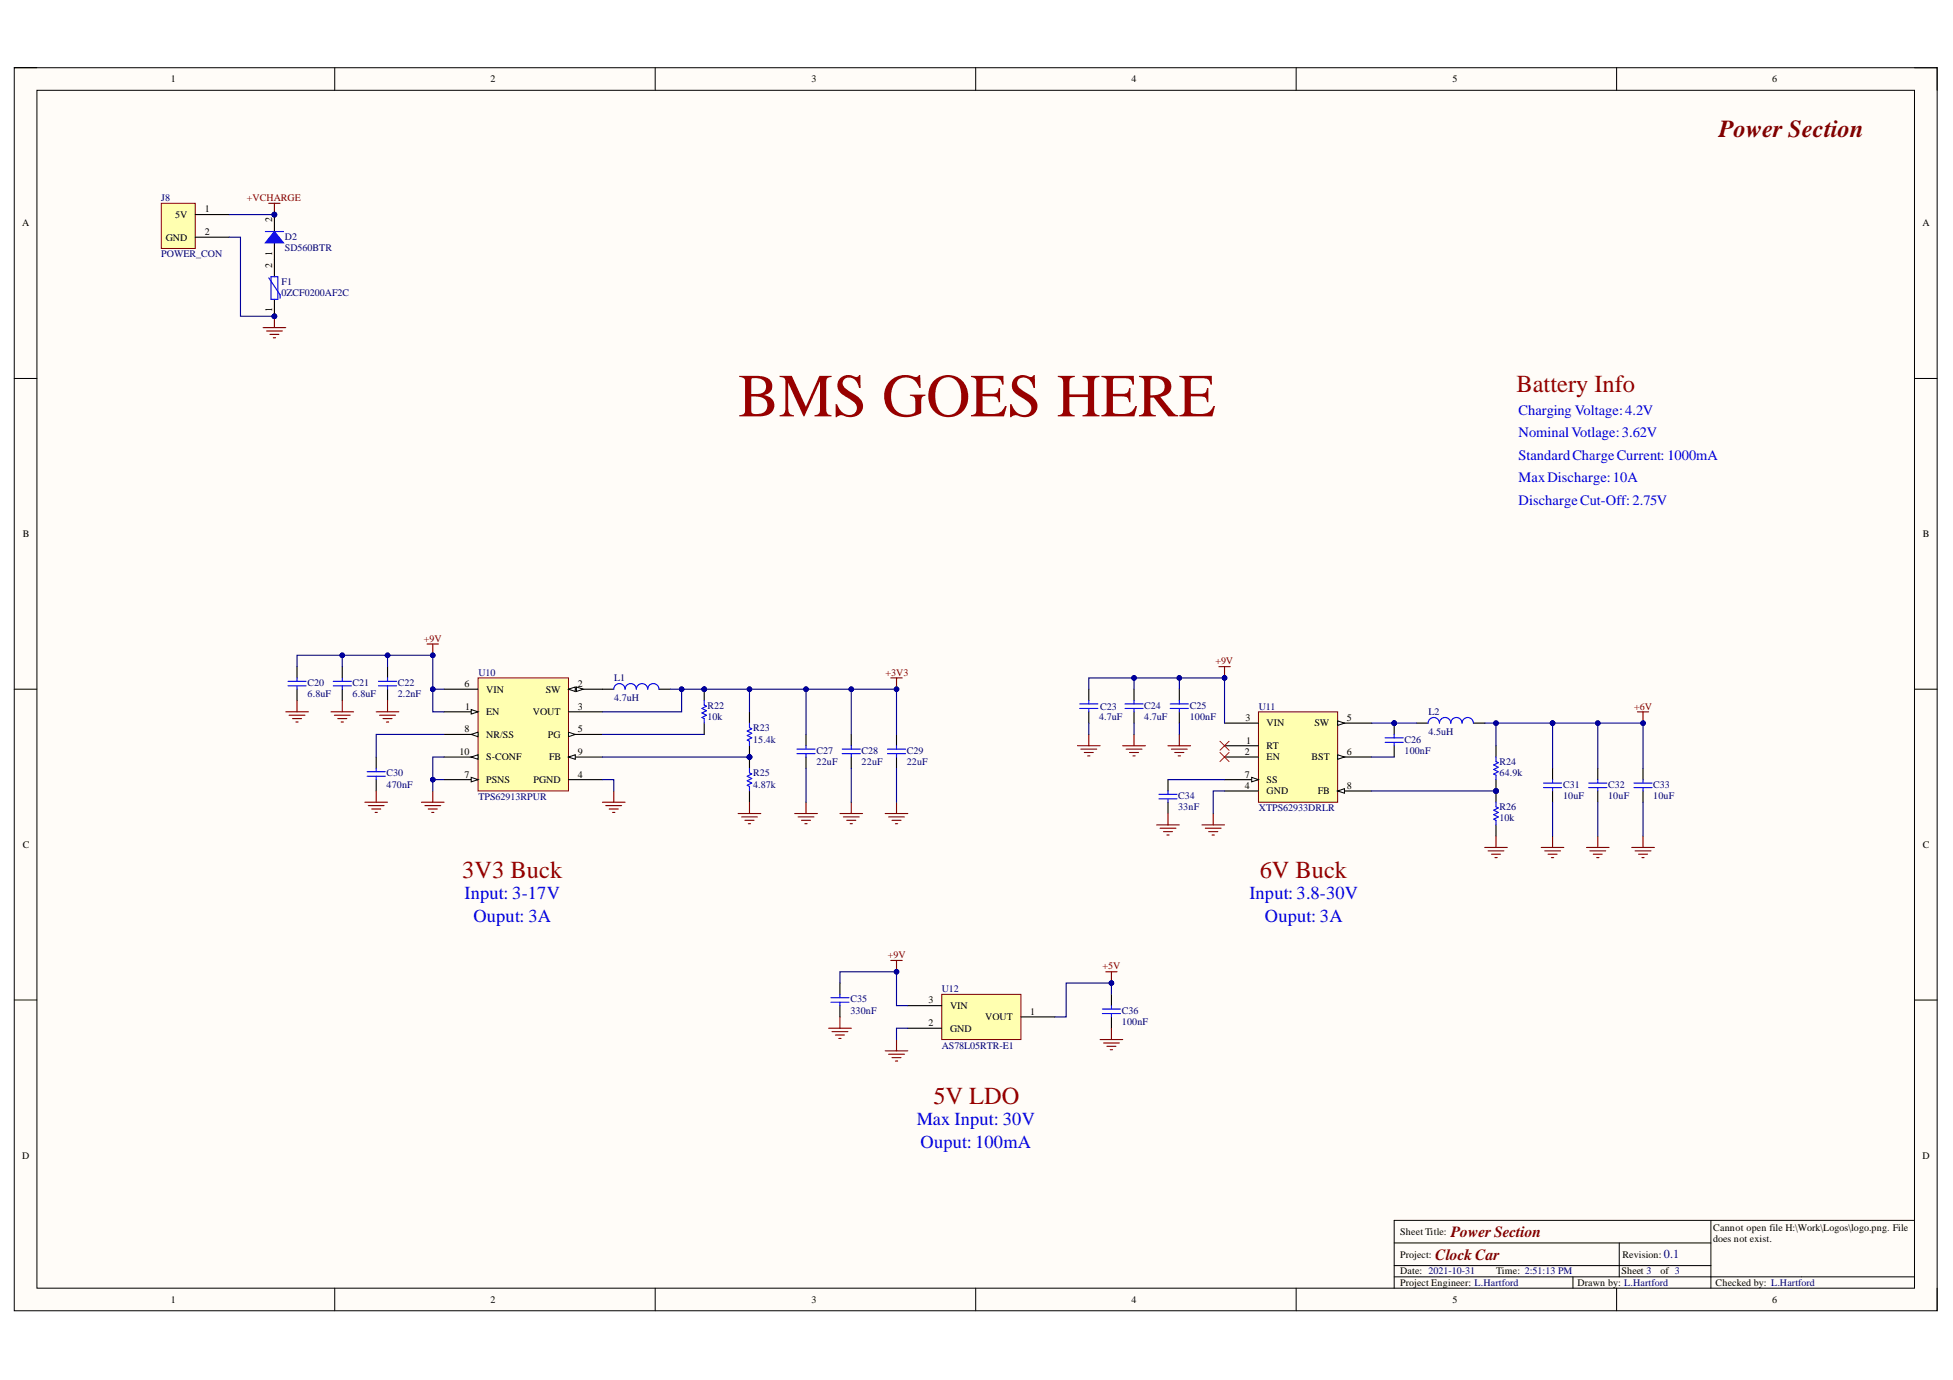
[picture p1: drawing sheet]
# Altium schematic sheet Power.SchDoc: Power Section
size Tabloid; DocumentNumber: 3; SheetNumber: 3; SheetTotal: 3

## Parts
C20  6.8uF  [C0603]
C21  6.8uF  [C0603]
C22  2.2nF  [C0402]
C23  4.7uF  [C0805]
C24  4.7uF  [C0805]
C25  100nF  [C0402]
C26  100nF  [C0402]
C27  22uF  [C0603]
C28  22uF  [C0603]
C29  22uF  [C0603]
C30  470nF  [C0402]
C31  10uF  [C0805]
C32  10uF  [C0805]
C33  10uF  [C0805]
C34  33nF  [C0402]
C35  330nF  [C0402]
C36  100nF  [C0402]
D2  SD560BTR  [DIOM4436X26N]
F1  0ZCF0200AF2C  [RESC7451X08N]
J8  POWER_CON
L1  4.7uH  [SPM6530T-4R7M]
L2  4.5uH  [SRR1208-4R5ML]
R22  10k  [RESC1005X04N]
R23  15.4k  [RESC1005X04N]
R24  64.9k  [RESC1005X04N]
R25  4.87k  [RESC1005X04N]
R26  10k  [RESC1005X04N]
U10  TPS62913RPUR  [TPS62913RPUR]
U11  XTPS62933DRLR  [XTPS62933DRLR]
U12  AS78L05RTR-E1  [SOT89-150P350X160-3N]

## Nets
+3V3: C27.2 C28.2 C29.2 L1.2 R22.2 R23.2 U10.3(VOUT)
+5V: C36.2 U12.1(VOUT)
+6V: C31.2 C32.2 C33.2 L2.2 R24.2
+9V: C20.2 C21.2 C22.2 C23.2 C24.2 C25.2 C35.2 U10.1(EN) U10.6(VIN) U11.3(VIN) U12.3(VIN)
+VCHARGE: D2.2(K) J8.1(5V)
GND: C20.1 C21.1 C22.1 C23.1 C24.1 C25.1 C27.1 C28.1 C29.1 C30.1 C31.1 C32.1 C33.1 C34.1 C35.1 C36.1 F1.1(A) J8.2(GND) R25.1 R26.1 U10.4(PGND) U10.7(PSNS) U10.10(S-CONF) U11.4(GND) U12.2(GND)
NetC26_1: C26.1 U11.6(BST)
NetC26_2: C26.2 L2.1 U11.5(SW)
NetC30_2: C30.2 U10.8(NR/SS)
NetC34_2: C34.2 U11.7(SS)
NetD2_1: D2.1(A) F1.2(K)
NetL1_1: L1.1 U10.2(SW)
NetR22_1: R22.1 U10.5(PG)
NetR23_1: R23.1 R25.2 U10.9(FB)
NetR24_1: R24.1 R26.2 U11.8(FB)

Not connected (* = marked no-connect by the designer): U11 1(RT)* 2(EN)*

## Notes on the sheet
- BMS GOES HERE
- Charging Voltage: 4.2V
- Battery Info
- Nominal Votlage: 3.62V
- Standard Charge Current: 1000mA
- Max Discharge: 10A
- Discharge Cut-Off: 2.75V
- 3V3 Buck
- 6V Buck
- Input: 3-17V
- Ouput: 3A
- Input: 3.8-30V
- 5V LDO
- Max Input: 30V
- Ouput: 100mA
